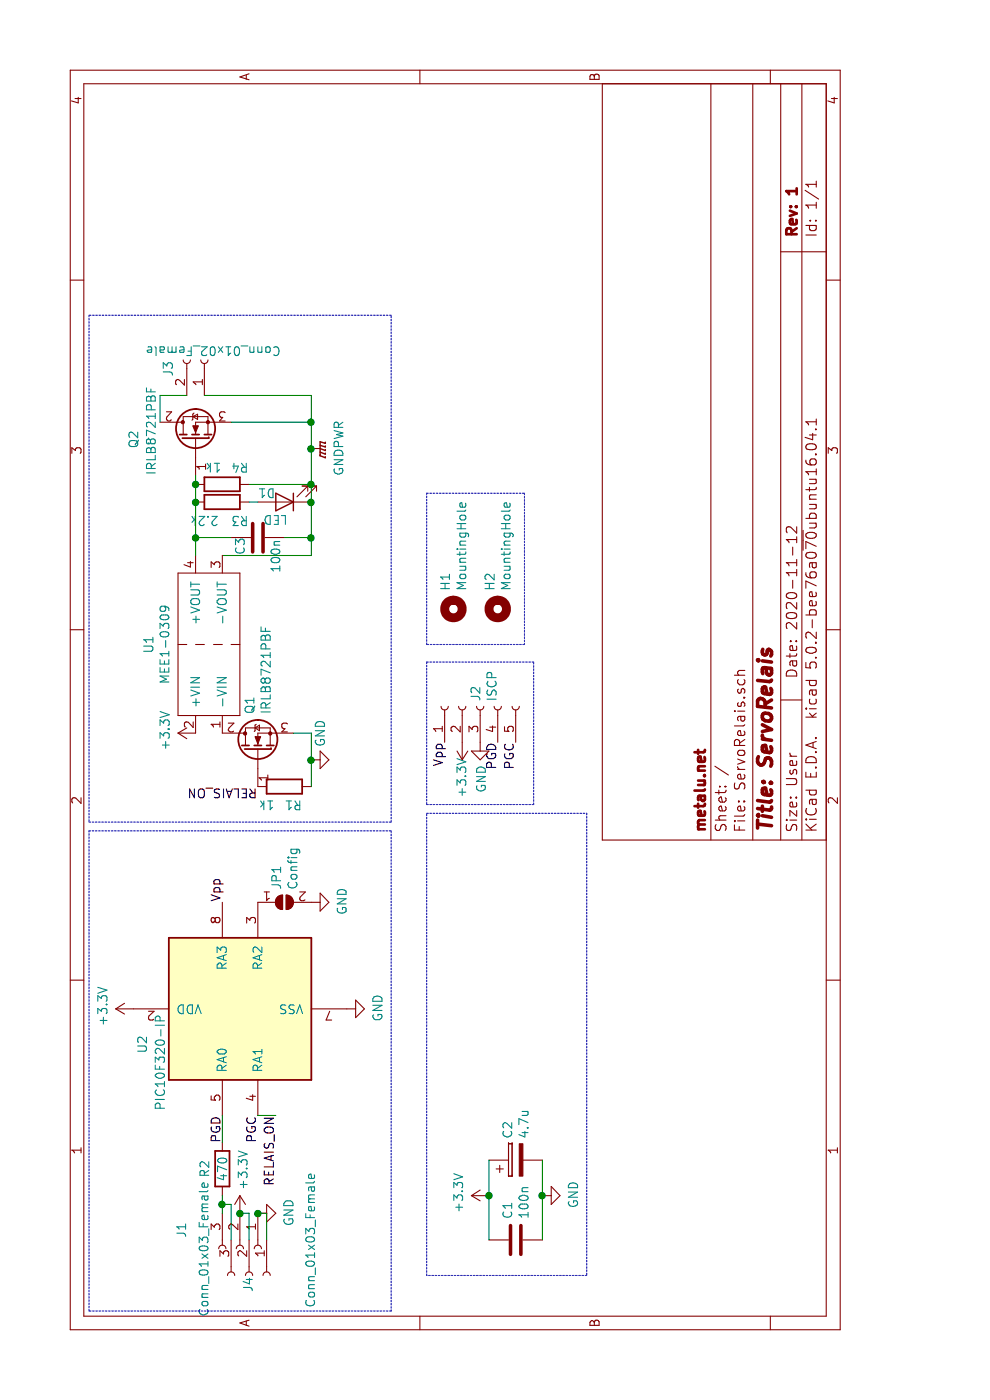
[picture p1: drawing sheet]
EESchema Schematic File Version 4
LIBS:ServoRelais-cache
EELAYER 26 0
EELAYER END
$Descr User 7874 5119
encoding utf-8
Sheet 1 1
Title "ServoRelais"
Date "2020-11-12"
Rev "1"
Comp "metalu.net"
Comment1 ""
Comment2 ""
Comment3 ""
Comment4 ""
$EndDescr
$Comp
L Connector:Conn_01x05_Female J2
U 1 1
P 3900 2700
F 0 "J2" H 3928 2726 50  0000 L CNN
F 1 "ISCP" H 3928 2635 50  0000 L CNN
F 2 "Pin_Headers:Pin_Header_Straight_1x05_Pitch2.54mm" H 3900 2700 50  0001 C CNN
F 3 "~" H 3900 2700 50  0001 C CNN
	1    3900 2700
	1    0    0    -1  
$EndComp
Text Label 3700 2500 2    50   ~ 0
Vpp
Text Label 3700 2800 2    50   ~ 0
PGD
Text Label 3700 2900 2    50   ~ 0
PGC
Text Label 1600 1250 2    50   ~ 0
PGD
Text Label 1600 1450 2    50   ~ 0
PGC
Text Label 2800 1250 0    50   ~ 0
Vpp
$Comp
L Connector:Conn_01x03_Female J1
U 1 1
P 850 1350
F 0 "J1" H 744 1025 50  0000 C CNN
F 1 "Conn_01x03_Female" H 850 1150 50  0000 C CNN
F 2 "Connectors_Molex:Molex_KK-6410-03_03x2.54mm_Straight" H 850 1350 50  0001 C CNN
F 3 "~" H 850 1350 50  0001 C CNN
	1    850  1350
	-1   0    0    1   
$EndComp
$Comp
L power:GND #PWR0101
U 1 1
P 1050 1450
F 0 "#PWR0101" H 1050 1200 50  0001 C CNN
F 1 "GND" H 1055 1277 50  0000 C CNN
F 2 "" H 1050 1450 50  0001 C CNN
F 3 "" H 1050 1450 50  0001 C CNN
	1    1050 1450
	1    0    0    -1  
$EndComp
Wire Wire Line
	1050 1250 1100 1250
$Comp
L power:GND #PWR0103
U 1 1
P 2200 1950
F 0 "#PWR0103" H 2200 1700 50  0001 C CNN
F 1 "GND" H 2205 1777 50  0000 C CNN
F 2 "" H 2200 1950 50  0001 C CNN
F 3 "" H 2200 1950 50  0001 C CNN
	1    2200 1950
	1    0    0    -1  
$EndComp
$Comp
L power:GND #PWR0108
U 1 1
P 3700 2700
F 0 "#PWR0108" H 3700 2450 50  0001 C CNN
F 1 "GND" V 3705 2572 50  0000 R CNN
F 2 "" H 3700 2700 50  0001 C CNN
F 3 "" H 3700 2700 50  0001 C CNN
	1    3700 2700
	0    1    1    0   
$EndComp
$Comp
L power:GND #PWR0110
U 1 1
P 3600 1750
F 0 "#PWR0110" H 3600 1500 50  0001 C CNN
F 1 "GND" H 3750 1700 50  0000 C CNN
F 2 "" H 3600 1750 50  0001 C CNN
F 3 "" H 3600 1750 50  0001 C CNN
	1    3600 1750
	1    0    0    -1  
$EndComp
$Comp
L Connector:Conn_01x02_Female J3
U 1 1
P 5850 1150
F 0 "J3" H 5800 950 50  0000 C CNN
F 1 "Conn_01x02_Female" V 5900 1200 50  0000 C CNN
F 2 "Terminal_Blocks:TerminalBlock_bornier-2_P5.08mm" H 5850 1150 50  0001 C CNN
F 3 "~" H 5850 1150 50  0001 C CNN
	1    5850 1150
	1    0    0    1   
$EndComp
$Comp
L Device:C C1
U 1 1
P 900 2900
F 0 "C1" H 1015 2946 50  0000 L CNN
F 1 "100n" H 1015 2855 50  0000 L CNN
F 2 "Capacitors_ThroughHole:C_Rect_L4.6mm_W2.0mm_P2.50mm_MKS02_FKP02" H 938 2750 50  0001 C CNN
F 3 "~" H 900 2900 50  0001 C CNN
	1    900  2900
	1    0    0    -1  
$EndComp
$Comp
L Device:CP C2
U 1 1
P 1350 2900
F 0 "C2" H 1468 2946 50  0000 L CNN
F 1 "4.7u" H 1468 2855 50  0000 L CNN
F 2 "Capacitors_ThroughHole:CP_Radial_D4.0mm_P1.50mm" H 1388 2750 50  0001 C CNN
F 3 "~" H 1350 2900 50  0001 C CNN
	1    1350 2900
	1    0    0    -1  
$EndComp
Wire Wire Line
	900  3050 1150 3050
$Comp
L power:GND #PWR0112
U 1 1
P 1150 3050
F 0 "#PWR0112" H 1150 2800 50  0001 C CNN
F 1 "GND" H 1155 2877 50  0000 C CNN
F 2 "" H 1150 3050 50  0001 C CNN
F 3 "" H 1150 3050 50  0001 C CNN
	1    1150 3050
	1    0    0    -1  
$EndComp
Connection ~ 1150 3050
Wire Wire Line
	1150 3050 1350 3050
$Comp
L MCU_Microchip_PIC10:PIC10F320-IP U2
U 1 1
P 2200 1350
F 0 "U2" H 2000 1900 50  0000 C CNN
F 1 "PIC10F320-IP" H 1900 1800 50  0000 C CNN
F 2 "Housings_DIP:DIP-8_W7.62mm_LongPads" H 2250 2000 50  0001 L CIN
F 3 "http://ww1.microchip.com/downloads/en/DeviceDoc/41585A.pdf" H 2200 1350 50  0001 C CNN
	1    2200 1350
	1    0    0    -1  
$EndComp
$Comp
L Mechanical:MountingHole H2
U 1 1
P 4450 2800
F 0 "H2" H 4550 2846 50  0000 L CNN
F 1 "MountingHole" H 4550 2755 50  0000 L CNN
F 2 "Mounting_Holes:MountingHole_3.2mm_M3" H 4450 2800 50  0001 C CNN
F 3 "~" H 4450 2800 50  0001 C CNN
	1    4450 2800
	1    0    0    -1  
$EndComp
$Comp
L Mechanical:MountingHole H1
U 1 1
P 4450 2550
F 0 "H1" H 4550 2596 50  0000 L CNN
F 1 "MountingHole" H 4550 2505 50  0000 L CNN
F 2 "Mounting_Holes:MountingHole_3.2mm_M3" H 4450 2550 50  0001 C CNN
F 3 "~" H 4450 2550 50  0001 C CNN
	1    4450 2550
	1    0    0    -1  
$EndComp
Wire Notes Line
	700  2400 3300 2400
Wire Notes Line
	3300 2400 3300 3300
Wire Notes Line
	3300 3300 700  3300
Wire Notes Line
	700  3300 700  2400
Wire Notes Line
	4250 2400 5100 2400
Wire Notes Line
	5100 2400 5100 2950
Wire Notes Line
	5100 2950 4250 2950
Wire Notes Line
	4250 2950 4250 2400
Wire Notes Line
	3350 2400 3350 3000
Wire Notes Line
	3350 3000 4150 3000
Wire Notes Line
	4150 3000 4150 2400
Wire Notes Line
	4150 2400 3350 2400
Wire Notes Line
	500  500  3200 500 
Wire Notes Line
	3200 500  3200 2200
Wire Notes Line
	3200 2200 500  2200
Wire Notes Line
	500  2200 500  500 
$Comp
L Connector:Conn_01x03_Female J4
U 1 1
P 700 1400
F 0 "J4" H 750 1400 50  0000 C CNN
F 1 "Conn_01x03_Female" H 500 1750 50  0000 C CNN
F 2 "Connectors_Molex:Molex_KK-6410-03_03x2.54mm_Straight" H 700 1400 50  0001 C CNN
F 3 "~" H 700 1400 50  0001 C CNN
	1    700  1400
	-1   0    0    1   
$EndComp
Wire Wire Line
	900  1300 1100 1300
Wire Wire Line
	1100 1300 1100 1250
Wire Wire Line
	900  1400 1050 1400
Wire Wire Line
	1050 1400 1050 1350
Wire Wire Line
	1050 1500 1050 1450
Wire Wire Line
	900  1500 1050 1500
Connection ~ 1050 1450
Text Label 1600 1550 2    50   ~ 0
RELAIS_ON
Wire Wire Line
	1600 1550 1600 1450
Text Label 3450 1450 1    50   ~ 0
RELAIS_ON
Wire Notes Line
	3250 500  3250 2200
Wire Notes Line
	3250 2200 6100 2200
Wire Notes Line
	6100 2200 6100 500 
Wire Notes Line
	6100 500  3250 500 
$Comp
L Jumper:SolderJumper_2_Open JP1
U 1 1
P 2800 1600
F 0 "JP1" V 2754 1668 50  0000 L CNN
F 1 "Config" V 2845 1668 50  0000 L CNN
F 2 "Connect:GS2" H 2800 1600 50  0001 C CNN
F 3 "~" H 2800 1600 50  0001 C CNN
	1    2800 1600
	0    1    1    0   
$EndComp
$Comp
L power:GND #PWR0115
U 1 1
P 2800 1750
F 0 "#PWR0115" H 2800 1500 50  0001 C CNN
F 1 "GND" H 2805 1577 50  0000 C CNN
F 2 "" H 2800 1750 50  0001 C CNN
F 3 "" H 2800 1750 50  0001 C CNN
	1    2800 1750
	1    0    0    -1  
$EndComp
$Comp
L Device:R R2
U 1 1
P 1300 1250
F 0 "R2" V 1200 1250 50  0000 C CNN
F 1 "470" V 1300 1250 50  0000 C CNN
F 2 "Resistors_ThroughHole:R_Axial_DIN0207_L6.3mm_D2.5mm_P7.62mm_Horizontal" V 1230 1250 50  0001 C CNN
F 3 "~" H 1300 1250 50  0001 C CNN
	1    1300 1250
	0    1    1    0   
$EndComp
Wire Wire Line
	1100 1250 1150 1250
Connection ~ 1100 1250
Wire Wire Line
	1450 1250 1600 1250
$Comp
L Device:R R3
U 1 1
P 5050 1250
F 0 "R3" V 5150 1350 50  0000 C CNN
F 1 "2.2k" V 5150 1150 50  0000 C CNN
F 2 "Resistors_ThroughHole:R_Axial_DIN0207_L6.3mm_D2.5mm_P7.62mm_Horizontal" V 4980 1250 50  0001 C CNN
F 3 "~" H 5050 1250 50  0001 C CNN
	1    5050 1250
	-1   0    0    1   
$EndComp
$Comp
L Device:LED D1
U 1 1
P 5050 1600
F 0 "D1" H 5150 1550 50  0000 C CNN
F 1 "LED" H 5100 1700 50  0000 C CNN
F 2 "LEDs:LED_D3.0mm" H 5050 1600 50  0001 C CNN
F 3 "~" H 5050 1600 50  0001 C CNN
	1    5050 1600
	0    -1   -1   0   
$EndComp
$Comp
L Transistor_FET:IRLB8721PBF Q2
U 1 1
P 5400 1100
F 0 "Q2" H 5350 1450 50  0000 L CNN
F 1 "IRLB8721PBF" H 5200 1350 50  0000 L CNN
F 2 "TO_SOT_Packages_SMD:TO-252-2" H 5650 1025 50  0001 L CIN
F 3 "http://www.infineon.com/dgdl/irlb8721pbf.pdf?fileId=5546d462533600a40153566056732591" H 5400 1100 50  0001 L CNN
	1    5400 1100
	1    0    0    -1  
$EndComp
$Comp
L Transistor_FET:IRLB8721PBF Q1
U 1 1
P 3650 1450
F 0 "Q1" H 3855 1496 50  0000 L CNN
F 1 "IRLB8721PBF" H 3855 1405 50  0000 L CNN
F 2 "TO_SOT_Packages_SMD:TO-252-2" H 3900 1375 50  0001 L CIN
F 3 "http://www.infineon.com/dgdl/irlb8721pbf.pdf?fileId=5546d462533600a40153566056732591" H 3650 1450 50  0001 L CNN
	1    3650 1450
	1    0    0    -1  
$EndComp
$Comp
L Device:R R4
U 1 1
P 5150 1250
F 0 "R4" V 5050 1350 50  0000 C CNN
F 1 "1k" V 5050 1200 50  0000 C CNN
F 2 "Resistors_ThroughHole:R_Axial_DIN0207_L6.3mm_D2.5mm_P7.62mm_Horizontal" V 5080 1250 50  0001 C CNN
F 3 "~" H 5150 1250 50  0001 C CNN
	1    5150 1250
	-1   0    0    1   
$EndComp
$Comp
L power:GNDPWR #PWR0116
U 1 1
P 5350 1750
F 0 "#PWR0116" H 5350 1550 50  0001 C CNN
F 1 "GNDPWR" H 5354 1596 50  0000 C CNN
F 2 "" H 5350 1700 50  0001 C CNN
F 3 "" H 5350 1700 50  0001 C CNN
	1    5350 1750
	1    0    0    -1  
$EndComp
$Comp
L Device:R R1
U 1 1
P 3450 1600
F 0 "R1" V 3550 1650 50  0000 C CNN
F 1 "1k" V 3550 1500 50  0000 C CNN
F 2 "Resistors_ThroughHole:R_Axial_DIN0207_L6.3mm_D2.5mm_P7.62mm_Horizontal" V 3380 1600 50  0001 C CNN
F 3 "~" H 3450 1600 50  0001 C CNN
	1    3450 1600
	-1   0    0    1   
$EndComp
Wire Wire Line
	3750 1650 3750 1750
Wire Wire Line
	3750 1750 3600 1750
Wire Wire Line
	3450 1750 3600 1750
Connection ~ 3600 1750
Wire Wire Line
	4750 1250 4750 1750
Wire Wire Line
	5050 1750 5150 1750
Wire Wire Line
	5500 1750 5500 1300
Wire Wire Line
	5050 1400 5050 1450
Wire Wire Line
	5150 1400 5150 1750
Connection ~ 5150 1750
Wire Wire Line
	5150 1750 5350 1750
Wire Wire Line
	5200 1100 5150 1100
Wire Wire Line
	5150 1100 5050 1100
Connection ~ 5150 1100
Connection ~ 5350 1750
Wire Wire Line
	5350 1750 5500 1750
Wire Wire Line
	5650 1150 5650 1750
Wire Wire Line
	5650 1750 5500 1750
Connection ~ 5500 1750
Wire Wire Line
	5650 1050 5650 900 
Wire Wire Line
	5650 900  5500 900 
$Comp
L power:+3.3V #PWR02
U 1 1
P 1150 2750
F 0 "#PWR02" H 1150 2600 50  0001 C CNN
F 1 "+3.3V" H 1165 2923 50  0000 C CNN
F 2 "" H 1150 2750 50  0001 C CNN
F 3 "" H 1150 2750 50  0001 C CNN
	1    1150 2750
	1    0    0    -1  
$EndComp
Wire Wire Line
	900  2750 1150 2750
Connection ~ 1150 2750
Wire Wire Line
	1150 2750 1350 2750
$Comp
L power:+3.3V #PWR01
U 1 1
P 1050 1350
F 0 "#PWR01" H 1050 1200 50  0001 C CNN
F 1 "+3.3V" V 1065 1478 50  0000 L CNN
F 2 "" H 1050 1350 50  0001 C CNN
F 3 "" H 1050 1350 50  0001 C CNN
	1    1050 1350
	0    1    1    0   
$EndComp
Connection ~ 1050 1350
$Comp
L power:+3.3V #PWR03
U 1 1
P 2200 750
F 0 "#PWR03" H 2200 600 50  0001 C CNN
F 1 "+3.3V" H 2215 923 50  0000 C CNN
F 2 "" H 2200 750 50  0001 C CNN
F 3 "" H 2200 750 50  0001 C CNN
	1    2200 750 
	1    0    0    -1  
$EndComp
$Comp
L power:+3.3V #PWR04
U 1 1
P 3750 1100
F 0 "#PWR04" H 3750 950 50  0001 C CNN
F 1 "+3.3V" H 3765 1273 50  0000 C CNN
F 2 "" H 3750 1100 50  0001 C CNN
F 3 "" H 3750 1100 50  0001 C CNN
	1    3750 1100
	1    0    0    -1  
$EndComp
$Comp
L ServoRelais:MurataMEE1 U1
U 1 1
P 4250 900
F 0 "U1" H 4250 965 50  0000 C CNN
F 1 "MEE1-0309" H 4250 874 50  0000 C CNN
F 2 "Converters_DCDC_ACDC:DCDC-Conv_muRata_CRE1xxxxxxSC" H 4250 900 50  0001 C CNN
F 3 "" H 4250 900 50  0001 C CNN
	1    4250 900 
	1    0    0    -1  
$EndComp
$Comp
L power:+3.3V #PWR0102
U 1 1
P 3700 2600
F 0 "#PWR0102" H 3700 2450 50  0001 C CNN
F 1 "+3.3V" V 3700 2800 50  0000 C CNN
F 2 "" H 3700 2600 50  0001 C CNN
F 3 "" H 3700 2600 50  0001 C CNN
	1    3700 2600
	0    -1   -1   0   
$EndComp
$Comp
L Device:C C3
U 1 1
P 4850 1450
F 0 "C3" H 4750 1550 50  0000 L CNN
F 1 "100n" H 4650 1350 50  0000 L CNN
F 2 "Capacitors_ThroughHole:C_Rect_L4.6mm_W2.0mm_P2.50mm_MKS02_FKP02" H 4888 1300 50  0001 C CNN
F 3 "~" H 4850 1450 50  0001 C CNN
	1    4850 1450
	1    0    0    -1  
$EndComp
Connection ~ 5050 1100
Wire Wire Line
	4750 1100 4850 1100
Connection ~ 5050 1750
Wire Wire Line
	4750 1750 4850 1750
Wire Wire Line
	4850 1300 4850 1100
Connection ~ 4850 1100
Wire Wire Line
	4850 1100 5050 1100
Wire Wire Line
	4850 1600 4850 1750
Connection ~ 4850 1750
Wire Wire Line
	4850 1750 5050 1750
$EndSCHEMATC
